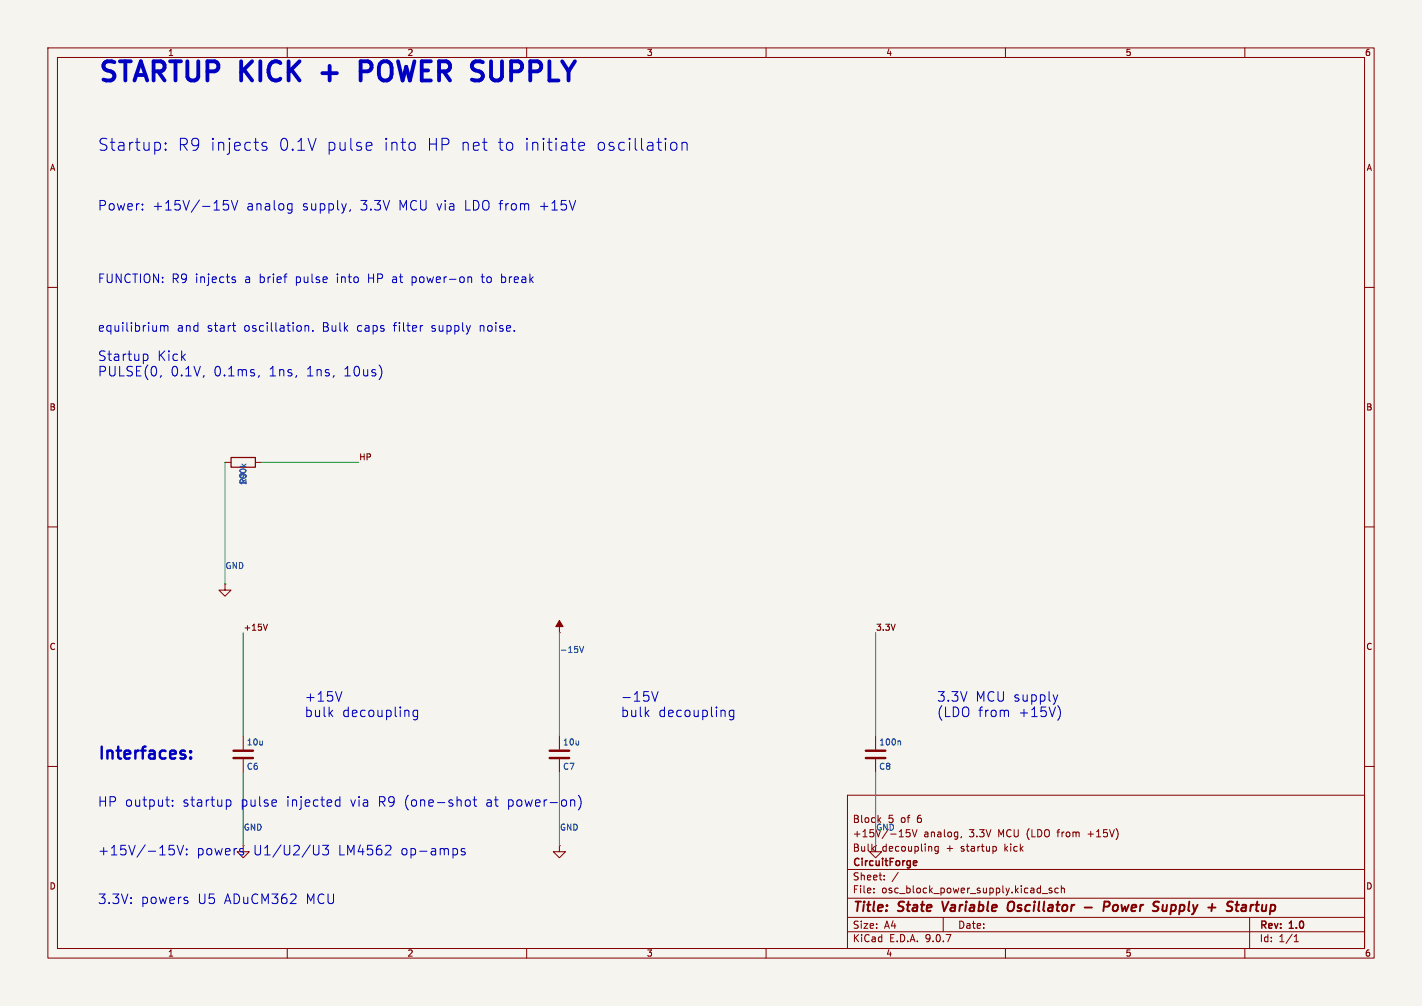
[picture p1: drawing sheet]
(kicad_sch
 (version 20250114)
 (generator "eeschema")
 (generator_version "9.0")
 (paper "A4")
 (title_block
  (title "State Variable Oscillator - Power Supply + Startup")
  (rev "1.0")
  (company "CircuitForge")
  (comment 1 "Bulk decoupling + startup kick")
  (comment 2 "+15V/-15V analog, 3.3V MCU (LDO from +15V)")
  (comment 3 "Block 5 of 6"))
 (lib_symbols
  (symbol "R:R"
   (pin_numbers (hide yes))
   (pin_names
    (offset 0)) (exclude_from_sim no) (in_bom yes) (on_board yes)
   (property "Reference" "R" (at 2.032 0 90) (show_name no) (do_not_autoplace no) (effects (font (size 1.27 1.27))))
   (property "Value" "R" (at 0 0 90) (show_name no) (do_not_autoplace no) (effects (font (size 1.27 1.27))))
   (property "Footprint" "" (at -1.778 0 90) (show_name no) (do_not_autoplace no) (hide yes) (effects (font (size 1.27 1.27))))
   (property "Datasheet" "" (at 0 0 0) (show_name no) (do_not_autoplace no) (hide yes) (effects (font (size 1.27 1.27))))
   (property "Description" "Resistor" (at 0 0 0) (show_name no) (do_not_autoplace no) (hide yes) (effects (font (size 1.27 1.27))))
   (symbol "R_0_1"
    (rectangle (start -1.016 -2.54) (end 1.016 2.54) (stroke (width 0.254) (type default)) (fill (type none))))
   (symbol "R_1_1"
    (pin passive line (at 0 3.81 270) (length 1.27) (name "" (effects (font (size 1.27 1.27)))) (number "1" (effects (font (size 1.27 1.27)))))
    (pin passive line (at 0 -3.81 90) (length 1.27) (name "" (effects (font (size 1.27 1.27)))) (number "2" (effects (font (size 1.27 1.27))))))
   (embedded_fonts no))
  (symbol "GND:GND"
   (power)
   (pin_numbers (hide yes))
   (pin_names
    (offset 0) (hide yes)) (exclude_from_sim no) (in_bom yes) (on_board yes)
   (property "Reference" "#PWR" (at 0 -6.35 0) (show_name no) (do_not_autoplace no) (hide yes) (effects (font (size 1.27 1.27))))
   (property "Value" "GND" (at 0 -3.81 0) (show_name no) (do_not_autoplace no) (effects (font (size 1.27 1.27))))
   (property "Footprint" "" (at 0 0 0) (show_name no) (do_not_autoplace no) (hide yes) (effects (font (size 1.27 1.27))))
   (property "Datasheet" "" (at 0 0 0) (show_name no) (do_not_autoplace no) (hide yes) (effects (font (size 1.27 1.27))))
   (property "Description" "Power symbol creates a global label with name \"GND\" , ground" (at 0 0 0) (show_name no) (do_not_autoplace no) (hide yes) (effects (font (size 1.27 1.27))))
   (symbol "GND_0_1"
    (polyline (pts (xy 0 0) (xy 0 -1.27) (xy 1.27 -1.27) (xy 0 -2.54) (xy -1.27 -1.27) (xy 0 -1.27)) (stroke (width 0) (type default)) (fill (type none))))
   (symbol "GND_1_1"
    (pin power_in line (at 0 0 270) (length 0) (name "" (effects (font (size 1.27 1.27)))) (number "1" (effects (font (size 1.27 1.27))))))
   (embedded_fonts no))
  (symbol "C:C"
   (pin_numbers (hide yes))
   (pin_names
    (offset 0.254)) (exclude_from_sim no) (in_bom yes) (on_board yes)
   (property "Reference" "C" (at 0.635 2.54 0) (show_name no) (do_not_autoplace no) (effects (font (size 1.27 1.27)) (justify left)))
   (property "Value" "C" (at 0.635 -2.54 0) (show_name no) (do_not_autoplace no) (effects (font (size 1.27 1.27)) (justify left)))
   (property "Footprint" "" (at 0.9652 -3.81 0) (show_name no) (do_not_autoplace no) (hide yes) (effects (font (size 1.27 1.27))))
   (property "Datasheet" "" (at 0 0 0) (show_name no) (do_not_autoplace no) (hide yes) (effects (font (size 1.27 1.27))))
   (property "Description" "Unpolarized capacitor" (at 0 0 0) (show_name no) (do_not_autoplace no) (hide yes) (effects (font (size 1.27 1.27))))
   (symbol "C_0_1"
    (polyline (pts (xy -2.032 0.762) (xy 2.032 0.762)) (stroke (width 0.508) (type default)) (fill (type none)))
    (polyline (pts (xy -2.032 -0.762) (xy 2.032 -0.762)) (stroke (width 0.508) (type default)) (fill (type none))))
   (symbol "C_1_1"
    (pin passive line (at 0 3.81 270) (length 2.794) (name "" (effects (font (size 1.27 1.27)))) (number "1" (effects (font (size 1.27 1.27)))))
    (pin passive line (at 0 -3.81 90) (length 2.794) (name "" (effects (font (size 1.27 1.27)))) (number "2" (effects (font (size 1.27 1.27))))))
   (embedded_fonts no))
  (symbol "VEE:VEE"
   (power)
   (pin_numbers (hide yes))
   (pin_names
    (offset 0) (hide yes)) (exclude_from_sim no) (in_bom yes) (on_board yes)
   (property "Reference" "#PWR" (at 0 -3.81 0) (show_name no) (do_not_autoplace no) (hide yes) (effects (font (size 1.27 1.27))))
   (property "Value" "VEE" (at 0 3.556 0) (show_name no) (do_not_autoplace no) (effects (font (size 1.27 1.27))))
   (property "Footprint" "" (at 0 0 0) (show_name no) (do_not_autoplace no) (hide yes) (effects (font (size 1.27 1.27))))
   (property "Datasheet" "" (at 0 0 0) (show_name no) (do_not_autoplace no) (hide yes) (effects (font (size 1.27 1.27))))
   (property "Description" "Power symbol creates a global label with name \"VEE\"" (at 0 0 0) (show_name no) (do_not_autoplace no) (hide yes) (effects (font (size 1.27 1.27))))
   (symbol "VEE_0_1"
    (polyline (pts (xy 0 0) (xy 0 2.54)) (stroke (width 0) (type default)) (fill (type none)))
    (polyline (pts (xy 0.762 1.27) (xy -0.762 1.27) (xy 0 2.54) (xy 0.762 1.27)) (stroke (width 0) (type default)) (fill (type outline))))
   (symbol "VEE_1_1"
    (pin power_in line (at 0 0 90) (length 0) (name "" (effects (font (size 1.27 1.27)))) (number "1" (effects (font (size 1.27 1.27))))))
   (embedded_fonts no)))
 (symbol
  (lib_id "R:R")
  (at 50.8 96.52 90)
  (unit 1)
  (exclude_from_sim no)
  (in_bom yes)
  (on_board yes)
  (dnp no)
  (fields_autoplaced no)
  (property "Reference" "R9" (at 50.8 98.552 180) (effects (font (size 1.27 1.27)) (justify left)))
  (property "Value" "100k" (at 50.8 96.52 180) (effects (font (size 1.27 1.27)) (justify left)))
  (pin "1")
  (pin "2"))
 (symbol
  (lib_id "GND:GND")
  (at 46.99 121.92 0)
  (unit 1)
  (exclude_from_sim no)
  (in_bom yes)
  (on_board yes)
  (dnp no)
  (fields_autoplaced no)
  (property "Reference" "#PWR001" (at 46.99 115.57 0.0000) (hide yes) (effects (font (size 1.27 1.27)) (justify left)))
  (property "Value" "GND" (at 46.99 118.11 0.0000) (effects (font (size 1.27 1.27)) (justify left)))
  (pin "1"))
 (symbol
  (lib_id "C:C")
  (at 50.8 157.48 0)
  (unit 1)
  (exclude_from_sim no)
  (in_bom yes)
  (on_board yes)
  (dnp no)
  (fields_autoplaced no)
  (property "Reference" "C6" (at 51.435 160.02 0.0000) (effects (font (size 1.27 1.27)) (justify left)))
  (property "Value" "10u" (at 51.435 154.94 0.0000) (effects (font (size 1.27 1.27)) (justify left)))
  (pin "1")
  (pin "2"))
 (symbol
  (lib_id "GND:GND")
  (at 50.8 176.53 0)
  (unit 1)
  (exclude_from_sim no)
  (in_bom yes)
  (on_board yes)
  (dnp no)
  (fields_autoplaced no)
  (property "Reference" "#PWR002" (at 50.8 170.18 0.0000) (hide yes) (effects (font (size 1.27 1.27)) (justify left)))
  (property "Value" "GND" (at 50.8 172.72 0.0000) (effects (font (size 1.27 1.27)) (justify left)))
  (pin "1"))
 (symbol
  (lib_id "VEE:VEE")
  (at 116.84 132.08 0)
  (unit 1)
  (exclude_from_sim no)
  (in_bom yes)
  (on_board yes)
  (dnp no)
  (fields_autoplaced no)
  (property "Reference" "#PWR003" (at 116.84 128.27 0.0000) (hide yes) (effects (font (size 1.27 1.27)) (justify left)))
  (property "Value" "-15V" (at 116.84 135.636 0.0000) (effects (font (size 1.27 1.27)) (justify left)))
  (pin "1"))
 (symbol
  (lib_id "C:C")
  (at 116.84 157.48 0)
  (unit 1)
  (exclude_from_sim no)
  (in_bom yes)
  (on_board yes)
  (dnp no)
  (fields_autoplaced no)
  (property "Reference" "C7" (at 117.475 160.02 0.0000) (effects (font (size 1.27 1.27)) (justify left)))
  (property "Value" "10u" (at 117.475 154.94 0.0000) (effects (font (size 1.27 1.27)) (justify left)))
  (pin "1")
  (pin "2"))
 (symbol
  (lib_id "GND:GND")
  (at 116.84 176.53 0)
  (unit 1)
  (exclude_from_sim no)
  (in_bom yes)
  (on_board yes)
  (dnp no)
  (fields_autoplaced no)
  (property "Reference" "#PWR004" (at 116.84 170.18 0.0000) (hide yes) (effects (font (size 1.27 1.27)) (justify left)))
  (property "Value" "GND" (at 116.84 172.72 0.0000) (effects (font (size 1.27 1.27)) (justify left)))
  (pin "1"))
 (symbol
  (lib_id "C:C")
  (at 182.88 157.48 0)
  (unit 1)
  (exclude_from_sim no)
  (in_bom yes)
  (on_board yes)
  (dnp no)
  (fields_autoplaced no)
  (property "Reference" "C8" (at 183.515 160.02 0.0000) (effects (font (size 1.27 1.27)) (justify left)))
  (property "Value" "100n" (at 183.515 154.94 0.0000) (effects (font (size 1.27 1.27)) (justify left)))
  (pin "1")
  (pin "2"))
 (symbol
  (lib_id "GND:GND")
  (at 182.88 176.53 0)
  (unit 1)
  (exclude_from_sim no)
  (in_bom yes)
  (on_board yes)
  (dnp no)
  (fields_autoplaced no)
  (property "Reference" "#PWR005" (at 182.88 170.18 0.0000) (hide yes) (effects (font (size 1.27 1.27)) (justify left)))
  (property "Value" "GND" (at 182.88 172.72 0.0000) (effects (font (size 1.27 1.27)) (justify left)))
  (pin "1"))
 (wire
  (pts (xy 54.61 96.52) (xy 74.93 96.52))
  (stroke (width 0) (type default)))
 (wire
  (pts (xy 46.99 96.52) (xy 46.99 121.92))
  (stroke (width 0) (type default)))
 (wire
  (pts (xy 50.8 132.08) (xy 50.8 153.67))
  (stroke (width 0) (type default)))
 (wire
  (pts (xy 50.8 161.29) (xy 50.8 176.53))
  (stroke (width 0) (type default)))
 (wire
  (pts (xy 116.84 132.08) (xy 116.84 153.67))
  (stroke (width 0) (type default)))
 (wire
  (pts (xy 116.84 161.29) (xy 116.84 176.53))
  (stroke (width 0) (type default)))
 (wire
  (pts (xy 182.88 132.08) (xy 182.88 153.67))
  (stroke (width 0) (type default)))
 (wire
  (pts (xy 182.88 161.29) (xy 182.88 176.53))
  (stroke (width 0) (type default)))
 (label "HP"
  (at 74.93 96.52 0)
  (effects (font (size 1.27 1.27)) (justify left bottom)))
 (label "+15V"
  (at 50.8 132.08 0)
  (effects (font (size 1.27 1.27)) (justify left bottom)))
 (label "3.3V"
  (at 182.88 132.08 0)
  (effects (font (size 1.27 1.27)) (justify left bottom)))
 (text "STARTUP KICK + POWER SUPPLY"
  (exclude_from_sim no)
  (at 20.32 15.24 0.0000)
  (effects (font (size 4 4)
    (bold yes)) (justify left)))
 (text "Startup: R9 injects 0.1V pulse into HP net to initiate oscillation"
  (exclude_from_sim no)
  (at 20.32 30.48 0.0000)
  (effects (font (size 2.5 2.5)) (justify left)))
 (text "Power: +15V/-15V analog supply, 3.3V MCU via LDO from +15V"
  (exclude_from_sim no)
  (at 20.32 43.18 0.0000)
  (effects (font (size 2 2)) (justify left)))
 (text "FUNCTION: R9 injects a brief pulse into HP at power-on to break"
  (exclude_from_sim no)
  (at 20.32 58.42 0.0000)
  (effects (font (size 1.8 1.8)) (justify left)))
 (text "equilibrium and start oscillation. Bulk caps filter supply noise."
  (exclude_from_sim no)
  (at 20.32 68.58 0.0000)
  (effects (font (size 1.8 1.8)) (justify left)))
 (text "Startup Kick\nPULSE(0, 0.1V, 0.1ms, 1ns, 1ns, 10us)"
  (exclude_from_sim no)
  (at 20.32 76.2 0.0000)
  (effects (font (size 2 2)) (justify left)))
 (text "+15V\nbulk decoupling"
  (exclude_from_sim no)
  (at 63.5 147.32 0.0000)
  (effects (font (size 2 2)) (justify left)))
 (text "-15V\nbulk decoupling"
  (exclude_from_sim no)
  (at 129.54 147.32 0.0000)
  (effects (font (size 2 2)) (justify left)))
 (text "3.3V MCU supply\n(LDO from +15V)"
  (exclude_from_sim no)
  (at 195.58 147.32 0.0000)
  (effects (font (size 2 2)) (justify left)))
 (text "Interfaces:"
  (exclude_from_sim no)
  (at 20.32 157.48 0.0000)
  (effects (font (size 2.5 2.5)
    (bold yes)) (justify left)))
 (text "HP output: startup pulse injected via R9 (one-shot at power-on)"
  (exclude_from_sim no)
  (at 20.32 167.64 0.0000)
  (effects (font (size 2 2)) (justify left)))
 (text "+15V/-15V: powers U1/U2/U3 LM4562 op-amps"
  (exclude_from_sim no)
  (at 20.32 177.8 0.0000)
  (effects (font (size 2 2)) (justify left)))
 (text "3.3V: powers U5 ADuCM362 MCU"
  (exclude_from_sim no)
  (at 20.32 187.96 0.0000)
  (effects (font (size 2 2)) (justify left)))
 (sheet_instances
  (path ""
   (page "1")))
 (embedded_fonts no))
